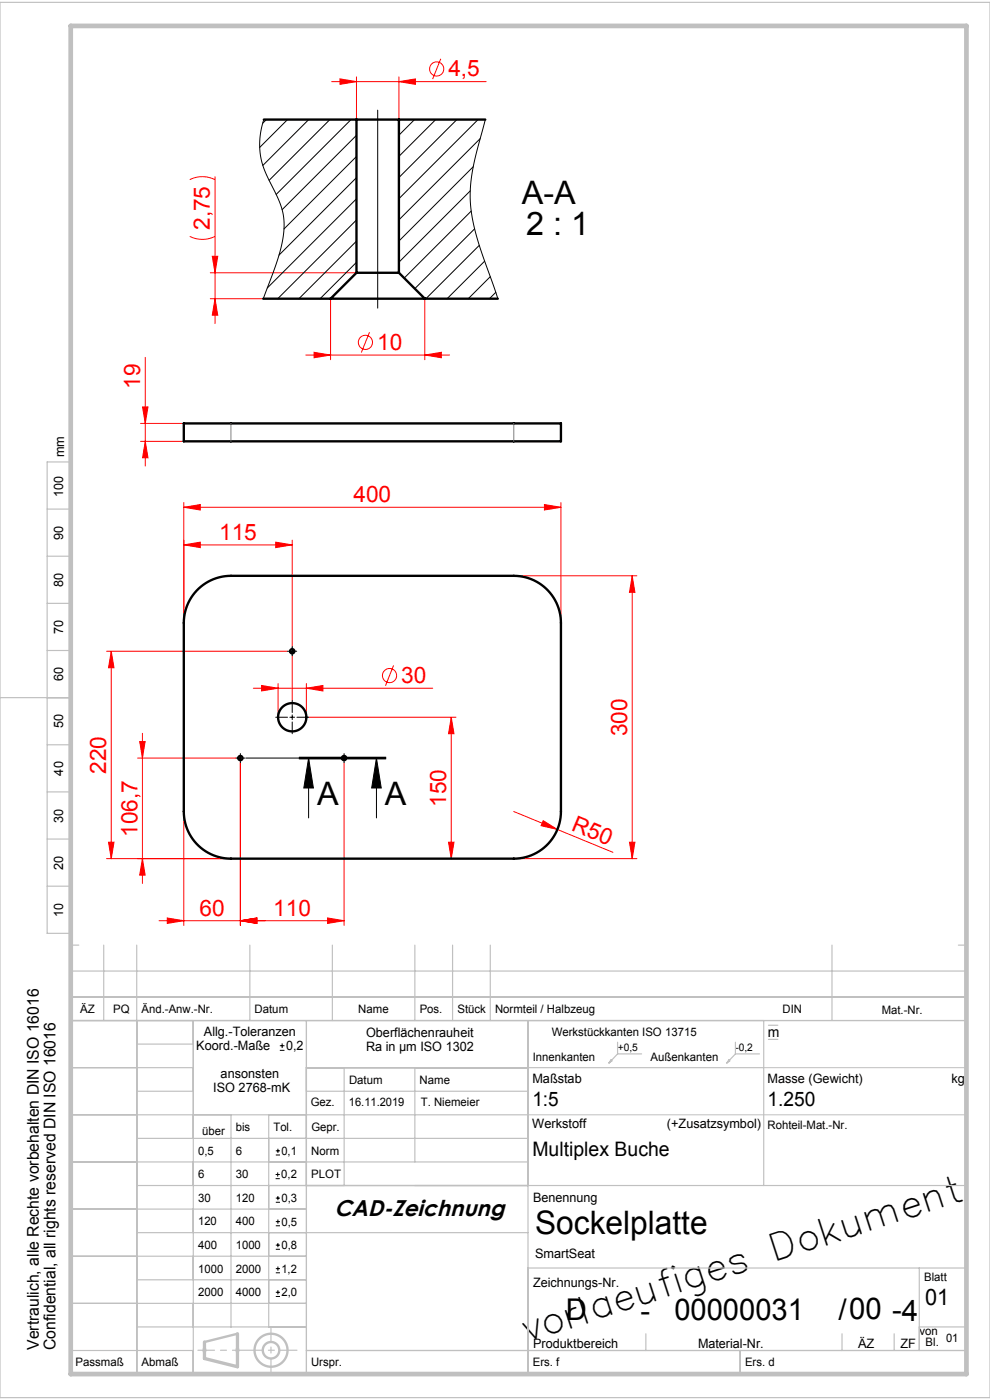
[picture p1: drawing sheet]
<svg xmlns="http://www.w3.org/2000/svg" width="210mm" height="297mm" viewBox="0 0 210 297" stroke-linecap="round" stroke-linejoin="round" font-family="sans-serif">
<g fill="none" stroke="#f00" stroke-width=".21">
<path d="M70.4 17.3h32.7M72.1 16.7l3.5 .6-3.5 .6zM75.6 16.3v9.1M84.6 17.3l3.5-.6v1.2zM84.6 16.3v9.1M93.5 12.5l-1.7 4.3M40.2 38.1a6 6 0 0 1 5.4 0M45.6 37.5v31.1M40.2 50.1a6 6 0 0 0 5.4 0M44.6 57.9h40M45 54.4h1.2l-.6 3.5zM30.8 75.8v23.1"/>
<path d="M44.6 63.4h11.2M45.6 63.4l.6 3.5h-1.2zM64.9 75.3h30.5M66.6 74.7l3.5 .6-3.5 .6zM70.1 63.4v12.9M78.4 70.5l-1.7 4.3M90.1 75.3l3.5-.6v1.2zM90.1 63.4v12.9M29.8 89.8h9.2M29.8 93.6h9.2M30.2 86.3h1.2l-.6 3.5zM30.8 93.6l.6 3.5h-1.2z"/>
<path d="M39 115.6l3.5-.6v1.2zM39 115.6h23M39 107.6l3.5-.6v1.2zM39 106.6v25.6M39 107.6h80M58.5 115l3.5 .6-3.5 .6zM62 114.6v34.1M115.5 107l3.5 .6-3.5 .6zM119 106.6v25.6M22.6 138.2h38.4M23.6 138.2l.6 3.5h-1.2zM23.6 138.2v44"/>
<path d="M109 122.2h26.1M134.1 122.2v60M134.1 122.2l.6 3.5h-1.2zM29.6 157.3h1.2l-.6 3.5zM30.2 155.6v31.8M53.7 146h38.1M55.5 145.4l3.5 .6-3.5 .6zM59 145v7.2M65 146l3.5-.6v1.2zM65 145v7.2M65.5 152.2h31.2M83.5 141.2l-1.7 4.3"/>
<path d="M95.7 152.2v30M95.7 152.2l.6 3.5h-1.2zM23 178.7h1.2l-.6 3.5zM29.2 160.8h20.8M39 172.2v24.1M51 161.8v34.5M73 161.8v34.5M95.1 178.7h1.2l-.6 3.5zM109 172.2l21 8.6M115.2 174.1l3 1.9-3.4-.8zM133.5 178.7h1.2l-.6 3.5zM22.6 182.2h26.4"/>
<path d="M30.2 182.2l.6 3.5h-1.2zM33.7 195.3h39.3M35.5 194.7l3.5 .6-3.5 .6zM51 195.3l3.5-.6v1.2zM69.5 194.7l3.5 .6-3.5 .6zM109 182.2h26.1"/>
<circle cx="92.6" cy="14.6" r="1.5"/>
<circle cx="77.5" cy="72.6" r="1.5"/>
<circle cx="82.6" cy="143.3" r="1.5"/>
</g>
<g fill="none" stroke="#000" stroke-width=".21">
<path d="M80.1 23.4v42M61 138.2h1.9M62 137.2v1.9M51 159.9v1.9M58.5 152.2h2.5M61.5 152.2h1M62 148.7v2.5M62 151.7v1M62 153.2v2.5M63 152.2h2.5M73 159.9v1.9M50 160.8h1.9"/>
<path d="M52.1 160.8h29.8M63.5 161h9.2zM63.5 160.6h18.4M65.5 160.8l1 6.4h-2.1zM65.5 160.8v12.7M72.7 161h9.2M79.9 160.8l1 6.4h-2.1zM79.9 160.8v12.7M59.4 222.8h.9M59.4 221.8h.9M59.8 221.4v.9M58.5 250h.8"/>
<path d="M58.5 249.2h.8M58.5 259.2h.9M58.5 255.1h.9M58.5 254.2h.9M58.5 245h.9M58.5 244.1h.9M58.9 248.7v.9M58.9 253.7v.9M58.9 258.7v.9M58.9 243.7v.9M58.5 265h.9M58.5 264.1h.9"/>
<path d="M58.5 260h.9M58.5 275h.9M58.5 274.2h.9M58.5 270h.9M58.5 269.1h.9M58.9 263.7v.9M58.9 273.7v.9M58.9 268.7v.9"/>
</g>
<path d="M112 236.5h93M162 226.5h43M42.9 286.4h1M43 286.1l.7 .7M43.4 285.9v1M43.7 286.1l-.7 .7M49.9 286.4h1M50 286.1l.7 .7M50.4 285.9v1M50.7 286.1l-.7 .7" fill="none" stroke="#c0c0c0" stroke-width=".21"/>
<g fill="none" stroke="#c0c0c0" stroke-width=".5">
<path d="M50.4 282.9l-7 1.8"/>
<circle cx="57.5" cy="286.4" r="3.5"/>
<circle cx="57.5" cy="286.4" r="1.75"/>
</g>
<path d="M81.9 160.8h-18.4" fill="none" stroke="#000" stroke-width=".21" stroke-dasharray="6.3 1.3 1.3 1.3" stroke-dashoffset="-.9"/>
<path d="M57.5 291v-9.2" fill="none" stroke="#c0c0c0" stroke-width=".25" stroke-dasharray="6.3 1.3 1.3 1.3" stroke-dashoffset="3.7"/>
<path d="M42 286.4h21" fill="none" stroke="#c0c0c0" stroke-width=".25" stroke-dasharray="6.3 1.3 1.3 1.3" stroke-dashoffset="2.8"/>
<g fill="none" stroke="#c0c0c0" stroke-width=".25">
<path d="M0 .5h210v296h-210zM10 98h5v100h-5zM10 108h5M10 118h5M10 128h5M10 138h5M0 148h15M10 158h5M10 168h5M10 178h5M10 188h5M15 198.5v93h190v-85.5h-190"/>
<path d="M15 216.5h190M15 211.5h190M15 200.5h1.7M22 200.5v16M29 200.5v91M41 216.5v75M53 200.5v16M65 216.5v75M70.5 200.5v16M88 200.5v16M96 200.5v16M104 200.5v16"/>
<path d="M112 216.5v75M162 216.5v35M163 217.5h2M176.5 200.5v16M203.3 200.5h1.7M15 226.5h26M15 236.5h97M29 221.5h12M29 231.5h12M49 236.5v45M57 236.5v45M65 226.5h97"/>
<path d="M65 231.5h47M73 226.5v25M88 226.5v20M129.6 224.9l.2 .2-.6 .4zM131 221.1v2.5M131 223.6h5.1M131 223.6l-1.8 1.9M154.6 224.9l.2 .2-.6 .4zM156 223.6h5.1M156 221.1v2.5M156 223.6l-1.8 1.9M163 220.5h2"/>
<path d="M15 246.5h97M15 256.5h50M29 251.5h176M29 241.5h83M15 266.5h50M15 276.5h50M29 261.5h83M29 271.5h36M112 269h93M195 269v17.5M15 286.5h26M29 281.5h36"/>
<path d="M65 286.5h140M137 283v3.5M157 286.5v5M178.6 283v3.5M189.7 283v3.5M195 281.5h10"/>
</g>
<path d="M50.4 282.9v7l-7-1.7v-3.5" fill="none" stroke="#c0c0c0" stroke-width=".7"/>
<path d="M15 5.5h190v286h-190z" fill="none" stroke="#c0c0c0" stroke-width="1"/>
<path d="M79.9 160.8l1 6.4h-2.1zM65.5 160.8l1 6.4h-2.1z" fill="#000"/>
<g fill="#f00">
<path d="M115.2 174.1l3 1.9-3.4-.8z"/>
<path d="M84.6 17.3l3.5-.6v1.2zM72.1 16.7l3.5 .6-3.5 .6z"/>
<path d="M45.6 63.4l.6 3.5h-1.2zM45 54.4h1.2l-.6 3.5z"/>
<path d="M66.6 74.7l3.5 .6-3.5 .6zM90.1 75.3l3.5-.6v1.2z"/>
<path d="M51 195.3l3.5-.6v1.2zM35.5 194.7l3.5 .6-3.5 .6zM69.5 194.7l3.5 .6-3.5 .6zM51 195.3l3.5-.6v1.2zM58.5 115l3.5 .6-3.5 .6zM39 115.6l3.5-.6v1.2z"/>
<path d="M39 107.6l3.5-.6v1.2zM115.5 107l3.5 .6-3.5 .6zM55.5 145.4l3.5 .6-3.5 .6zM65 146l3.5-.6v1.2z"/>
<path d="M30.2 182.2l.6 3.5h-1.2zM29.6 157.3h1.2l-.6 3.5zM23 178.7h1.2l-.6 3.5zM23.6 138.2l.6 3.5h-1.2z"/>
<path d="M95.7 152.2l.6 3.5h-1.2zM95.1 178.7h1.2l-.6 3.5zM134.1 122.2l.6 3.5h-1.2zM133.5 178.7h1.2l-.6 3.5zM30.2 86.3h1.2l-.6 3.5zM30.8 93.6l.6 3.5h-1.2z"/>
</g>
<g fill="none" stroke="#000" stroke-width=".5">
<path d="M56 25.4h19.6M75.6 25.4h9M75.6 25.4v32.5M84.6 25.4h18.3M84.6 25.4v32.5M75.6 57.9h9M75.6 57.9l-5.5 5.5M84.6 57.9l5.5 5.5M55.8 63.4h14.3M70.1 63.4h20M90.1 63.4h15.5M39 89.8h80v3.8h-80z"/>
<path d="M42.1 124.9a10 10 0 0 1 6.9-2.7h60a10 10 0 0 1 10 10v40a10 10 0 0 1-10 10h-60a10 10 0 0 1-10-10v-40a10 10 0 0 1 3.1-7.3z"/>
<circle cx="62" cy="138.2" r=".45"/>
<circle cx="62" cy="152.2" r="3"/>
<circle cx="51" cy="160.8" r=".45"/>
<circle cx="73" cy="160.8" r=".45"/>
</g>
<path d="M49 89.8v3.8M109 89.8v3.8" fill="none" stroke="#808080" stroke-width=".21"/>
<g fill="none" stroke="#000" stroke-width=".21">
<path d="M56 25.4l-.6 2-.3 2.1v2l.2 1.9 .9 3 3.4 7.2 .5 2 .2 2.2-.3 2.7-.7 3.2-3.5 9.7M56.5 25.4l-.8 .8M61 25.4l-5.9 5.9M65.5 25.4l-9.7 9.7M70 25.4l-12.9 12.9M74.5 25.4l-15.9 15.8M75.6 28.7l-15.8 15.8M75.6 33.2l-15.4 15.4M75.6 37.7l-16.4 16.4M87.9 25.4l-3.3 3.3M92.4 25.4l-7.8 7.8M96.9 25.4l-12.3 12.3"/>
<path d="M100.4 35.4l-15.8 15.7M101.4 25.4l-16.8 16.8M101.9 29.4l-17.3 17.2M102.9 25.4l-1.9 7.1-.8 3.7-.4 3.6v3.3l.4 3.5 1 3.8 4.4 13M75.6 42.2l-18.9 18.9M75.6 46.7l-16.7 16.7M75.6 51.2l-12.2 12.2M75.6 55.6l-7.7 7.8M99.7 40.5l-15.1 15.1M100 44.8l-14.3 14.2M100.7 48.5l-12.7 12.7M101.7 52l-11.4 11.4"/>
<path d="M102.8 55.4l-8 8M104 58.7l-4.7 4.7M105.2 62l-1.4 1.4"/>
</g>
<text font-size="7.8" x="112.2" y="284.6" transform="rotate(-18 112.2 284.6)">vorlaeufiges Dokument</text>
<g font-size="6.9">
<text x="110.7" y="43.4">A-A</text>
<text x="111.6" y="49.8">2 : 1</text>
<text x="67.3" y="170.8">A</text>
<text x="81.7" y="170.8">A</text>
<text x="113.5" y="261.7">Sockelplatte</text>
</g>
<g font-size="6.3">
<text x="120" y="279.9">D</text>
<text x="135.8" y="280.2">-</text>
<text x="143" y="279.9">00000031</text>
<text x="177.8" y="280">/00 -4</text>
</g>
<g font-size="4.8" fill="#f00">
<text x="95.1" y="16.2">4,5</text>
<text x="44.5" y="48.8" transform="rotate(-90 44.5 48.8)">2,75</text>
<text x="80" y="74.2">10</text>
<text x="29.7" y="82.5" transform="rotate(-90 29.7 82.5)">19</text>
<text x="75" y="106.5">400</text>
<text x="46.5" y="114.5">115</text>
<text x="85.1" y="144.9">30</text>
<text x="133" y="156.2" transform="rotate(-90 133 156.2)">300</text>
<text x="22.5" y="164.2" transform="rotate(-90 22.5 164.2)">220</text>
<text x="94.6" y="171.2" transform="rotate(-90 94.6 171.2)">150</text>
<text x="29.1" y="177.5" transform="rotate(-90 29.1 177.5)">106,7</text>
<text x="121" y="176" transform="rotate(22 121 176)">R50</text>
<text x="42.3" y="194.2">60</text>
<text x="58" y="194.2">110</text>
</g>
<g font-size="4.8">
<text x="70.9" y="257.9">CAD-Zeichnung</text>
<text x="196.2" y="276.8">01</text>
</g>
<g font-size="4.2">
<text x="112.9" y="234.7">1:5</text>
<text x="162.8" y="234.6">1.250</text>
<text x="112.9" y="245.1">Multiplex Buche</text>
</g>
<g font-size="3.4">
<text x="8.3" y="286.4" transform="rotate(-90 8.3 286.4)">Vertraulich, alle Rechte vorbehalten DIN ISO 16016</text>
<text x="11.8" y="286.4" transform="rotate(-90 11.8 286.4)">Confidential, all rights reserved DIN ISO 16016</text>
</g>
<text font-size="3" x="162.9" y="220">m</text>
<g font-size="2.7">
<text x="13.6" y="97" transform="rotate(-90 13.6 97)">mm</text>
<text x="13.4" y="105.5" transform="rotate(-90 13.4 105.5)">100</text>
<text x="13.4" y="114.5" transform="rotate(-90 13.4 114.5)">90</text>
<text x="13.4" y="124.5" transform="rotate(-90 13.4 124.5)">80</text>
<text x="13.4" y="134.5" transform="rotate(-90 13.4 134.5)">70</text>
<text x="13.4" y="144.5" transform="rotate(-90 13.4 144.5)">60</text>
<text x="13.4" y="154.5" transform="rotate(-90 13.4 154.5)">50</text>
<text x="13.4" y="164.5" transform="rotate(-90 13.4 164.5)">40</text>
<text x="13.4" y="174.5" transform="rotate(-90 13.4 174.5)">30</text>
<text x="13.4" y="184.5" transform="rotate(-90 13.4 184.5)">20</text>
<text x="13.4" y="194.5" transform="rotate(-90 13.4 194.5)">10</text>
<text x="43.3" y="219.8">Allg.-Toleranzen</text>
<text x="77.7" y="219.9">Oberflächenrauheit</text>
<text x="41.6" y="222.8">Koord.-Maße</text>
<text x="60.7" y="222.8">0,2</text>
<text x="77.6" y="222.9">Ra in µm ISO 1302</text>
<text x="45.2" y="231.8">ISO 2768-mK</text>
<text x="46.8" y="228.8">ansonsten</text>
<text x="112.9" y="229.8">Maßstab</text>
<text x="162.8" y="229.8">Masse (Gewicht)</text>
<text x="201.8" y="229.7">kg</text>
<text x="112.9" y="239.4">Werkstoff</text>
<text x="141.5" y="239.4">(+Zusatzsymbol)</text>
<text x="113.1" y="255">Benennung</text>
<text x="113.5" y="266.8">SmartSeat</text>
<text x="113.1" y="272.9">Zeichnungs-Nr.</text>
<text x="113.1" y="286">Produktbereich</text>
<text x="148.1" y="285.9">Material-Nr.</text>
<text x="182" y="285.9">ÄZ</text>
<text x="191" y="285.9">ZF</text>
</g>
<g font-size="2.5">
<text x="17" y="215">ÄZ</text>
<text x="24" y="215">PQ</text>
<text x="30" y="215">Änd.-Anw.-Nr.</text>
<text x="54" y="215">Datum</text>
<text x="76" y="215">Name</text>
<text x="89" y="215">Pos.</text>
<text x="97" y="215">Stück</text>
<text x="105" y="215">Normteil / Halbzeug</text>
<text x="166" y="215">DIN</text>
<text x="187" y="215">Mat.-Nr.</text>
<text x="117" y="219.8">Werkstückkanten ISO 13715</text>
<text x="113" y="225">Innenkanten</text>
<text x="138" y="225">Außenkanten</text>
<text x="74" y="230">Datum</text>
<text x="89" y="230">Name</text>
<text x="50" y="240">bis</text>
<text x="58" y="240">Tol.</text>
<text x="65.9" y="234.7">Gez.</text>
<text x="66" y="240">Gepr.</text>
<text x="74" y="234.7">16.11.2019</text>
<text x="89.3" y="234.7">T. Niemeier</text>
<text x="162.8" y="239.4">Rohteil-Mat.-Nr.</text>
<text x="42" y="245">0,5</text>
<text x="42.9" y="240.8">über</text>
<text x="50.1" y="245">6</text>
<text x="59.7" y="245">0,1</text>
<text x="66" y="245">Norm</text>
<text x="42" y="250">6</text>
<text x="50" y="250">30</text>
<text x="59.7" y="250">0,2</text>
<text x="66" y="250">PLOT</text>
<text x="42" y="255">30</text>
<text x="50" y="255">120</text>
<text x="59.7" y="255">0,3</text>
<text x="42" y="260">120</text>
<text x="50" y="260">400</text>
<text x="59.7" y="260">0,5</text>
<text x="42.1" y="270">1000</text>
<text x="42.1" y="265">400</text>
<text x="50" y="270">2000</text>
<text x="50" y="265">1000</text>
<text x="59.7" y="265">0,8</text>
<text x="59.7" y="270">1,2</text>
<text x="42" y="275">2000</text>
<text x="50" y="275">4000</text>
<text x="59.7" y="275">2,0</text>
<text x="196" y="271.8">Blatt</text>
<text x="195" y="283.3">von</text>
<text x="196.3" y="285.6">Bl.</text>
<text x="200.7" y="284.7">01</text>
<text x="16" y="289.8">Passmaß</text>
<text x="30" y="289.8">Abmaß</text>
<text x="66" y="289.8">Urspr.</text>
<text x="113" y="289.8">Ers. f</text>
<text x="158" y="289.8">Ers. d</text>
</g>
<g font-size="2.2">
<text x="131" y="222.9">+0,5</text>
<text x="156" y="222.9">-0,2</text>
</g>
</svg>
